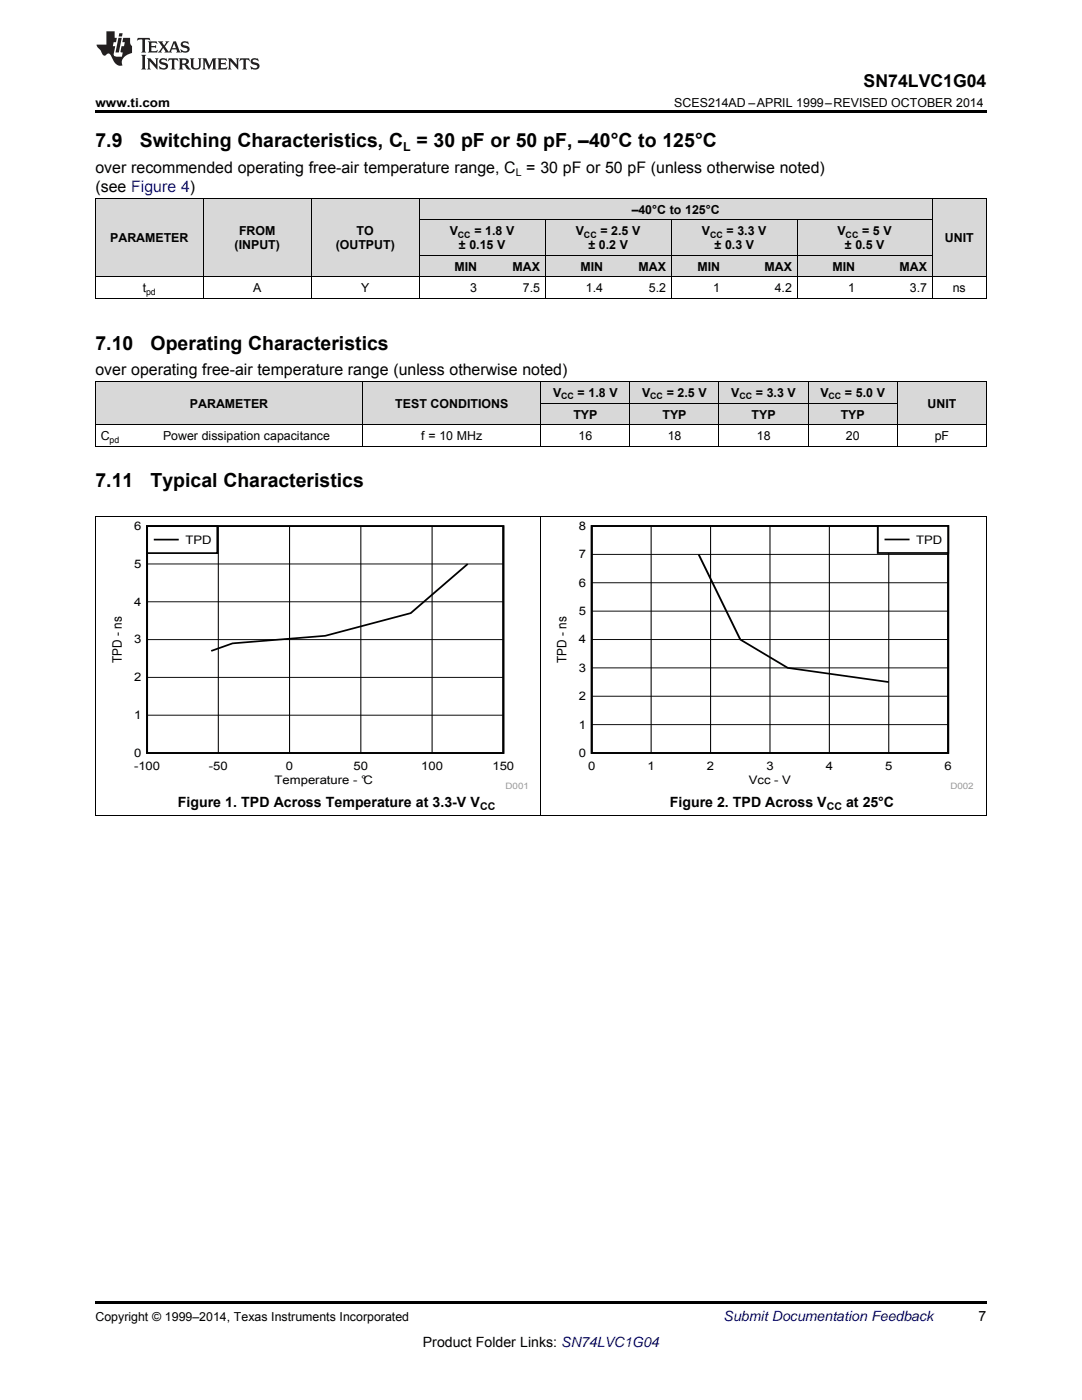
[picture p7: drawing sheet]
<svg xmlns="http://www.w3.org/2000/svg" width="216mm" height="279mm" viewBox="0 0 216 279" stroke-linecap="round" stroke-linejoin="round" font-family="sans-serif">
<g fill="#d8d8d8">
<path d="M19 76.2h12.5v8.6h-12.5z"/>
<path d="M31.5 76.2h40.9v8.6h-40.9z"/>
<path d="M72.4 76.2h35.5v8.6h-35.5z"/>
<path d="M107.9 80.5h17.8v4.3h-17.8z"/>
<path d="M125.7 80.5h17.8v4.3h-17.8z"/>
<path d="M143.5 80.5h17.8v4.3h-17.8z"/>
<path d="M161.3 80.5h17.8v4.3h-17.8z"/>
<path d="M179.1 76.2h17.7v8.6h-17.7z"/>
<path d="M107.9 76.2h17.8v4.3h-17.8z"/>
<path d="M125.7 76.2h17.8v4.3h-17.8z"/>
<path d="M143.5 76.2h17.8v4.3h-17.8z"/>
<path d="M161.3 76.2h17.8v4.3h-17.8z"/>
<path d="M19 39.6h21.6v15.7h-21.6z"/>
<path d="M40.6 39.6h21.5v15.7h-21.5z"/>
<path d="M62.1 39.6h21.6v15.7h-21.6z"/>
<path d="M83.7 51h12.6v4.3h-12.6z"/>
<path d="M96.3 51h12.5v4.3h-12.5z"/>
<path d="M108.8 51h12.6v4.3h-12.6z"/>
<path d="M121.4 51h12.6v4.3h-12.6z"/>
<path d="M134 51h10.7v4.3h-10.7z"/>
<path d="M144.7 51h14.4v4.3h-14.4z"/>
<path d="M159.1 51h12.6v4.3h-12.6z"/>
<path d="M171.7 51h14.4v4.3h-14.4z"/>
<path d="M186.1 39.6h10.7v15.7h-10.7z"/>
<path d="M83.7 43.9h12.6v7.1h-12.6z"/>
<path d="M96.3 43.9h12.5v7.1h-12.5z"/>
<path d="M108.8 43.9h12.6v7.1h-12.6z"/>
<path d="M121.4 43.9h12.6v7.1h-12.6z"/>
<path d="M134 43.9h10.7v7.1h-10.7z"/>
<path d="M144.7 43.9h14.4v7.1h-14.4z"/>
<path d="M159.1 43.9h12.6v7.1h-12.6z"/>
<path d="M171.7 43.9h14.4v7.1h-14.4z"/>
<path d="M83.7 39.6h12.6v4.3h-12.6z"/>
<path d="M96.3 39.6h12.5v4.3h-12.5z"/>
<path d="M108.8 39.6h12.6v4.3h-12.6z"/>
<path d="M121.4 39.6h12.6v4.3h-12.6z"/>
<path d="M134 39.6h10.7v4.3h-10.7z"/>
<path d="M144.7 39.6h14.4v4.3h-14.4z"/>
<path d="M159.1 39.6h12.6v4.3h-12.6z"/>
<path d="M171.7 39.6h14.4v4.3h-14.4z"/>
</g>
<path d="M19 259.7h177.8v.5h-177.8z" fill="#000"/>
<g fill="none" stroke="#000" stroke-width=".2">
<path d="M19.1 103.2v59.6M29.3 112.6h71.1M43.6 105v45.3M57.8 105v45.3M72 105v45.3M86.2 105v45.3M107.9 103.2v59.6M196.8 103.2v59.6M29.3 135.2h71.1M29.3 127.6h71.1M29.3 120.1h71.1M29.3 142.7h71.1"/>
<path d="M19 162.7h177.8"/>
</g>
<path d="M29.3 105h71.1v45.3h-71.1zM93.3 112.6l-11.3 9.8-17.1 4.5-18.5 1.5-4.3 1.5" fill="none" stroke="#000" stroke-width=".36"/>
<path d="M29.3 105h14.1v5.4h-14.1z" fill-rule="evenodd" fill="#fff"/>
<path d="M29.3 105h14.1v5.4h-14.1zM30.9 107.7h4.6M118.1 105h71.1v45.3h-71.1zM139.4 110.6l8.3 17 9.5 5.7 20.1 2.8" fill="none" stroke="#000" stroke-width=".36"/>
<path d="M118.1 116.3h71.1M118.1 110.6h71.1M129.9 105v45.3M141.8 105v45.3M153.6 105v45.3M165.5 105v45.3M177.3 105v45.3M118.1 138.9h71.1M118.1 133.3h71.1M118.1 127.6h71.1M118.1 122h71.1M118.1 144.6h71.1" fill="none" stroke="#000" stroke-width=".2"/>
<path d="M175.2 105h14v5.4h-14z" fill-rule="evenodd" fill="#fff"/>
<path d="M175.2 105h14v5.4h-14zM176.7 107.7h4.6" fill="none" stroke="#000" stroke-width=".36"/>
<g fill="none" stroke="#000" stroke-width=".2">
<path d="M19 39.5h177.8M19.1 39.6v20M40.5 39.6v20M62.1 39.6v20M83.6 39.6v20M186 39.6v20M196.8 39.6v20M19 59.6h177.8M19 55.3h177.8M83.7 51h102.3M83.7 43.8h102.3M108.8 43.9v15.7"/>
<path d="M133.9 43.9v15.7M159 43.9v15.7M19 76.1h177.8M19.1 76.2v12.9M72.3 76.2v12.9M107.9 76.2v12.9M125.7 76.2v12.9M143.5 76.2v12.9M161.2 76.2v12.9M179 76.2v12.9M196.8 76.2v12.9M19 89.1h177.8"/>
<path d="M19 84.8h177.8M107.9 80.5h71.2M19 103.1h177.8"/>
</g>
<path d="M19 22h177.8v.5h-177.8z" fill="#000"/>
<g fill="#231f20">
<path d="M27.5 7.6l-.1 .5 .4-.2h.6v.1v2.1l-.2 .4h1l-.3-.4v-2.1l.1-.1h.5l.5 .2-.2-.5zM29.5 8.3l.2 .3v1.5l-.2 .4h1.8l.2-.6a1.04 1.04 0 0 1-1.3 .2v-.7h.6l.3 .2v-.6l-.3 .2h-.6v-.6l.8-.1 .4 .3-.2-.5zM31.5 8.3l.9 1.1-.9 1.1h.8l-.2-.2 .5-.7 .4 .7-.2 .2h1.5l-.1-.2 .1-.4h.9l.1 .4-.2 .2h1l-.3-.3-.7-1.9h-.5l-.9 2-.8-1 .9-1h-.8l.1 .3-.3 .5-.4-.6 .2-.2zM34.7 8.6l.4 1h-.7zM36.3 8.4a.63 .63 0 0 0-.2 .7 .63 .63 0 0 0 .6 .4l.6 .2 .1 .2a.75 .75 0 0 1-.7 .4 .75 .75 0 0 1-.6-.5l.1 .7 .1-.1a1.11 1.11 0 0 0 1.5-.6 1.13 1.13 0 0 0-1.2-.8l-.1-.4a1.04 1.04 0 0 1 1.2 .2l-.2-.5-.1 .1-.5-.2zM28.2 10.9l.2 .4v2.2l-.2 .4h1l-.3-.4v-2.2l.3-.4zM29.3 11.6l.3 .4v1.5l-.3 .4h.8l-.2-.4v-1.3l1.5 1.7v-1.9l.2-.4h-.7l.2 .4v.9l-1.1-1.3zM32 11.8a.62 .62 0 0 0-.2 .7 .62 .62 0 0 0 .6 .4l.6 .1 .1 .3a.76 .76 0 0 1-.7 .3 .76 .76 0 0 1-.6-.4l.1 .7 .1-.1a1.11 1.11 0 0 0 1.5-.6 1.13 1.13 0 0 0-1.2-.8l-.1-.4a1.04 1.04 0 0 1 1.2 .2l-.2-.6-.1 .1-.5-.1zM33.7 11.6l-.2 .6a.61 .61 0 0 1 .8-.3v1.6l-.2 .4h.9l-.2-.4v-1.6a.63 .63 0 0 1 .8 .3l-.2-.6zM35.6 11.6l.3 .4v1.5l-.3 .4h1l-.2-.2v-.8l.5 .2a.76 .76 0 0 0 1.2 .7l-1-1a.58 .58 0 0 0 .6-.5 .58 .58 0 0 0-.5-.6zM36.4 11.9h.1a.45 .45 0 0 1 .5 .1 .45 .45 0 0 1 .1 .5l-.7 .2zM37.9 11.6l.2 .2a2.17 2.17 0 0 0 .3 1.9 .99 .99 0 0 0 1.6-.6v-1.1l.2-.4h-.7l.2 .2a1.92 1.92 0 0 1-.2 1.8 .6 .6 0 0 1-.9-.5v-1.1l.2-.4zM40.4 11.6l.2 .4v1.5l-.2 .4h.7l-.2-.4v-1.4l.8 1.8 .8-1.8v1.4l-.2 .4h.9l-.2-.4v-1.5l.2-.4h-.8l-.6 1.5-.6-1.5zM43.4 11.6l.2 .4v1.5l-.2 .4h1.8l.2-.6a1.04 1.04 0 0 1-1.3 .1v-.6h.5l.4 .2v-.6l-.4 .2h-.5v-.7h.8l.3 .3-.1-.6zM45.5 11.6l.2 .4v1.5l-.2 .4h.7l-.2-.4v-1.3l1.5 1.7v-1.9l.2-.4h-.7l.2 .4v.9l-1.1-1.3zM47.9 11.6l-.1 .6a.61 .61 0 0 1 .8-.3v1.6l-.3 .4h1l-.3-.4 .1-1.6a.63 .63 0 0 1 .7 .3l-.1-.6zM50.2 11.8a.62 .62 0 0 0-.2 .7 .62 .62 0 0 0 .6 .4l.6 .1 .2 .3a.76 .76 0 0 1-.8 .3 .76 .76 0 0 1-.6-.4l.1 .7 .2-.1a1.11 1.11 0 0 0 1.5-.6 1.13 1.13 0 0 0-1.3-.8l-.1-.4a1.04 1.04 0 0 1 1.2 .2l-.1-.6-.2 .1-.5-.1z"/>
<path d="M21.2 6.3v2.6h-1.9l.1 .4 .7 .9a.91 .91 0 0 0 1 .8 .56 .56 0 0 1 .5-.3 .56 .56 0 0 1 .5 .3l.4 .8a1.53 1.53 0 0 0 1.9 1.2 1.54 1.54 0 0 1 1-2.1l.9-.3v-1.4a1.52 1.52 0 0 1-.3-1.6h-1.4l-.2 .8h.5l-.2 .8h-.4l-.2 1v.2l.4 .1-.2 .8a1.93 1.93 0 0 1-1.6-.3l.3-1.8h-.5l.2-.8h.4l.2-.8h-.4v-1.3zM23.6 7.6l-.6 2.9h.7l.6-2.9zM23.8 6.6l-.1 .7h.6l.2-.7z"/>
</g>
<g font-size="3.9">
<text x="19" y="29.3">7.9</text>
<text x="27.9" y="29.3">Switching Characteristics, C = 30 pF or 50 pF, –40°C to 125°C</text>
<text x="19.1" y="69.8">7.10</text>
<text x="30.1" y="69.8">Operating Characteristics</text>
<text x="19" y="97.2">7.11</text>
<text x="30.1" y="97.2">Typical Characteristics</text>
</g>
<text font-size="3.5" x="172.3" y="17.3">SN74LVC1G04</text>
<g font-size="3.2">
<text x="19.1" y="34.4">over recommended operating free-air temperature range, C = 30 pF or 50 pF (unless otherwise noted)</text>
<text x="19.1" y="38.3">(see Figure 4)</text>
<text x="19.1" y="74.9">over operating free-air temperature range (unless otherwise noted)</text>
</g>
<g font-size="2.8">
<text x="35.5" y="161">Figure 1. TPD Across Temperature at 3.3-V V</text>
<text x="133.7" y="161">Figure 2. TPD Across V</text>
<text x="168.8" y="161">at 25°C</text>
<text x="195.3" y="263.6">7</text>
<text x="84.4" y="268.9">Product Folder Links: SN74LVC1G04</text>
</g>
<text font-size="2.8" fill="#0000c8" x="144.4" y="263.6">Submit Documentation Feedback</text>
<g font-size="2.6">
<text x="24.3" y="132.3" transform="rotate(-90 24.3 132.3)">TPD - ns</text>
<text x="113.1" y="132.3" transform="rotate(-90 113.1 132.3)">TPD - ns</text>
</g>
<g font-size="2.5">
<text x="19" y="21.4">www.ti.com</text>
<text x="134.6" y="21.4">SCES214AD –APRIL 1999–REVISED OCTOBER 2014</text>
<text x="80.4" y="30.1">L</text>
<text x="47.7" y="46.9">FROM</text>
<text x="71.2" y="46.9">TO</text>
<text x="89.7" y="46.9">V</text>
<text x="94.7" y="46.9">= 1.8 V</text>
<text x="114.9" y="46.9">V</text>
<text x="119.8" y="46.9">= 2.5 V</text>
<text x="126" y="42.6">–40°C to 125°C</text>
<text x="140.1" y="46.9">V</text>
<text x="145" y="46.9">= 3.3 V</text>
<text x="167.1" y="46.9">V</text>
<text x="172" y="46.9">= 5 V</text>
<text x="22" y="48.3">PARAMETER</text>
<text x="46.8" y="49.7">(INPUT)</text>
<text x="67" y="49.7">(OUTPUT)</text>
<text x="91.6" y="49.7">± 0.15 V</text>
<text x="117.4" y="49.7">± 0.2 V</text>
<text x="142.6" y="49.7">± 0.3 V</text>
<text x="168.6" y="49.7">± 0.5 V</text>
<text x="188.6" y="48.3">UNIT</text>
<text x="28.5" y="58.3">t</text>
<text x="50.5" y="58.3">A</text>
<text x="72.1" y="58.3">Y</text>
<text x="90.7" y="54">MIN</text>
<text x="93.8" y="58.3">3</text>
<text x="102.3" y="54">MAX</text>
<text x="104.4" y="58.3">7.5</text>
<text x="115.8" y="54">MIN</text>
<text x="116.9" y="58.3">1.4</text>
<text x="127.4" y="54">MAX</text>
<text x="129.5" y="58.3">5.2</text>
<text x="139.2" y="54">MIN</text>
<text x="142.3" y="58.3">1</text>
<text x="152.5" y="54">MAX</text>
<text x="154.6" y="58.3">4.2</text>
<text x="166.1" y="54">MIN</text>
<text x="169.2" y="58.3">1</text>
<text x="179.5" y="54">MAX</text>
<text x="181.5" y="58.3">3.7</text>
<text x="190.1" y="58.3">ns</text>
<text x="37.9" y="81.4">PARAMETER</text>
<text x="78.9" y="81.4">TEST CONDITIONS</text>
<text x="110.3" y="79.2">V</text>
<text x="114.4" y="83.5">TYP</text>
<text x="115.3" y="79.2">= 1.8 V</text>
<text x="128.1" y="79.2">V</text>
<text x="132.2" y="83.5">TYP</text>
<text x="133" y="79.2">= 2.5 V</text>
<text x="145.9" y="79.2">V</text>
<text x="150" y="83.5">TYP</text>
<text x="150.8" y="79.2">= 3.3 V</text>
<text x="163.7" y="79.2">V</text>
<text x="167.7" y="83.5">TYP</text>
<text x="168.6" y="79.2">= 5.0 V</text>
<text x="185.1" y="81.4">UNIT</text>
<text x="20.1" y="87.8">C</text>
<text x="32.5" y="87.8">Power dissipation capacitance</text>
<text x="84.1" y="87.8">f = 10 MHz</text>
<text x="115.5" y="87.8">16</text>
<text x="133.2" y="87.8">18</text>
<text x="151" y="87.8">18</text>
<text x="168.8" y="87.8">20</text>
<text x="186.5" y="87.8">pF</text>
<text x="19" y="263.6">Copyright © 1999–2014, Texas Instruments Incorporated</text>
</g>
<g font-size="2.3">
<text x="26.7" y="105.8">6</text>
<text x="115.5" y="105.8">8</text>
<text x="26.7" y="113.3">5</text>
<text x="37" y="108.5">TPD</text>
<text x="115.5" y="111.4">7</text>
<text x="182.8" y="108.5">TPD</text>
<text x="115.5" y="117.1">6</text>
<text x="26.7" y="120.9">4</text>
<text x="115.5" y="122.7">5</text>
<text x="26.7" y="128.4">3</text>
<text x="115.5" y="128.4">4</text>
<text x="26.7" y="136">2</text>
<text x="115.5" y="134.1">3</text>
<text x="26.7" y="143.5">1</text>
<text x="115.5" y="139.7">2</text>
<text x="115.5" y="145.4">1</text>
<text x="26.7" y="153.7">-100</text>
<text x="26.7" y="151.1">0</text>
<text x="41.7" y="153.7">-50</text>
<text x="57.1" y="153.7">0</text>
<text x="70.6" y="153.7">50</text>
<text x="84" y="153.7">100</text>
<text x="98.3" y="153.7">150</text>
<text x="115.5" y="151">0</text>
<text x="117.4" y="153.7">0</text>
<text x="129.2" y="153.7">1</text>
<text x="141.1" y="153.7">2</text>
<text x="152.9" y="153.7">3</text>
<text x="164.8" y="153.7">4</text>
<text x="176.6" y="153.7">5</text>
<text x="188.5" y="153.7">6</text>
<text x="54.8" y="156.4">Temperature - °C</text>
<text x="149.4" y="156.4">Vcc - V</text>
</g>
<g font-size="2.1">
<text x="102.9" y="35.1">L</text>
<text x="95.8" y="161.6">CC</text>
<text x="165" y="161.6">CC</text>
</g>
<g font-size="1.8">
<text x="91.4" y="47.4">CC</text>
<text x="116.5" y="47.4">CC</text>
<text x="141.7" y="47.4">CC</text>
<text x="168.7" y="47.4">CC</text>
<text x="29.1" y="58.8">pd</text>
<text x="112" y="79.7">CC</text>
<text x="129.8" y="79.7">CC</text>
<text x="147.5" y="79.7">CC</text>
<text x="165.3" y="79.7">CC</text>
<text x="21.9" y="88.3">pd</text>
</g>
<g font-size="1.8" fill="#999">
<text x="100.9" y="157.4">D001</text>
<text x="189.6" y="157.4">D002</text>
</g>
</svg>
